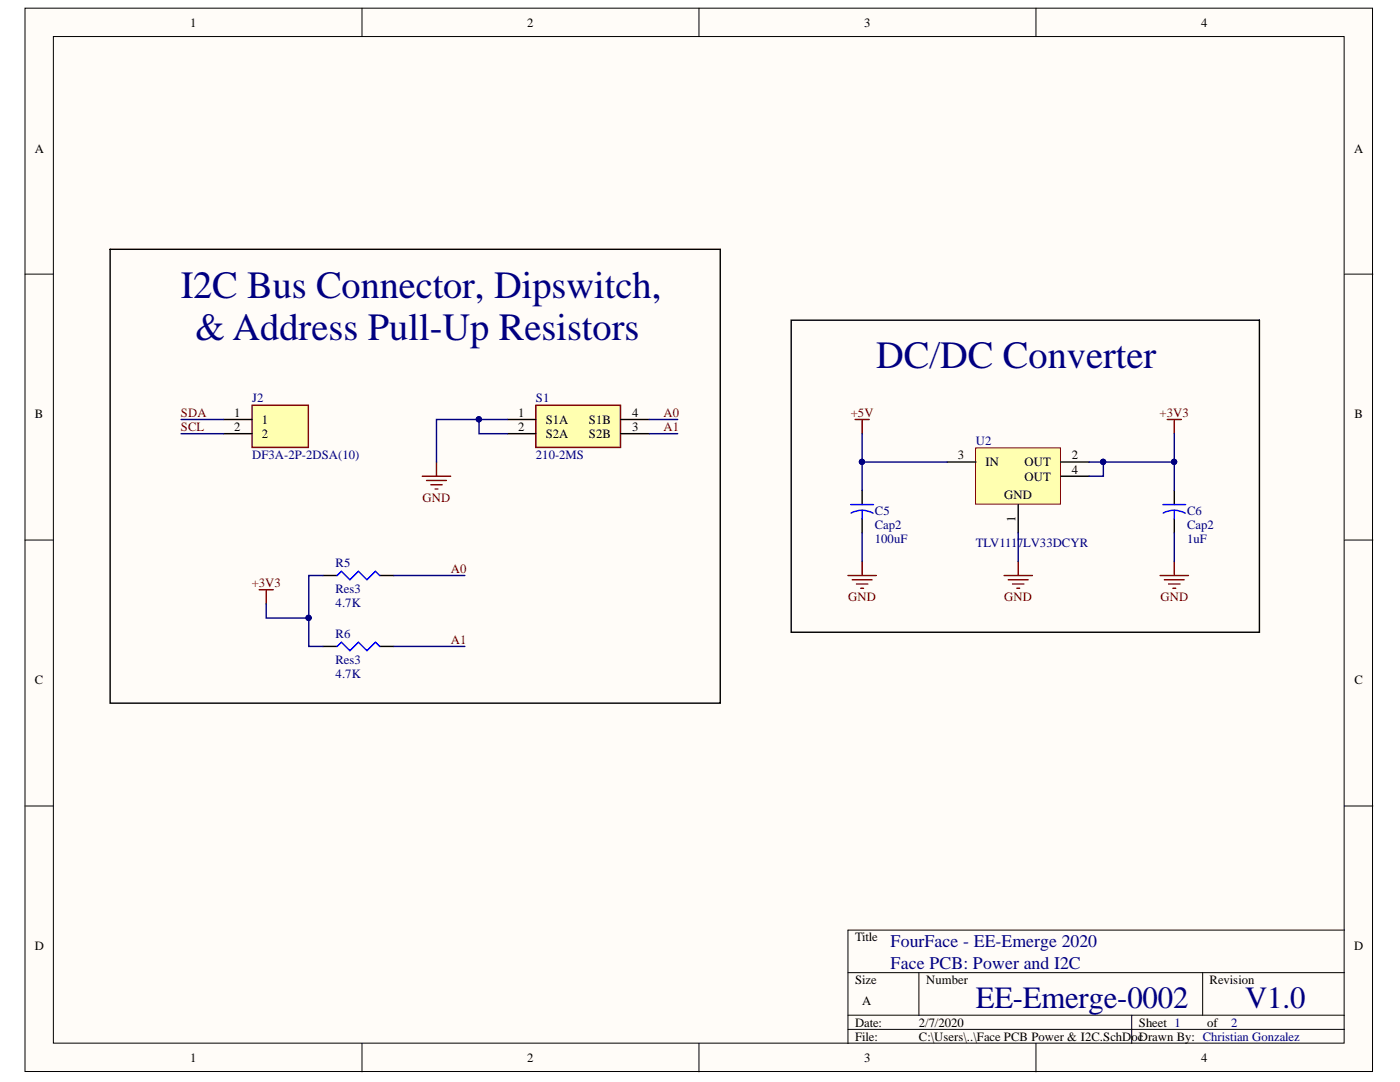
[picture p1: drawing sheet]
<svg xmlns="http://www.w3.org/2000/svg" width="279mm" height="216mm" viewBox="0 0 279 216" stroke-linecap="round" stroke-linejoin="round" font-family="sans-serif">
<g fill="#fffcf8" stroke="#000" stroke-width=".2">
<path d="M5 1.6h268.9v212.2h-268.9z"/>
<path d="M10.7 7.3h257.6v200.8h-257.6z"/>
</g>
<g fill="none" stroke="#000" stroke-width=".2">
<path d="M72.2 1.6v5.7M139.5 1.6v5.7M206.7 1.6v5.7M5 54.7h5.7M268.3 54.7h5.7M5 107.8h5.7M268.3 107.8h5.7M5 160.8h5.7M268.3 160.8h5.7M169.2 194.1h99.1M183.4 194.1v8.5M240 194.1v8.5"/>
<path d="M268.3 185.6h-99.1v22.6M72.2 208.2v5.7M139.5 208.2v5.7M169.2 202.6h99.1M169.2 205.4h99.1M206.7 208.2v5.7M225.9 202.6v5.6"/>
</g>
<g fill="none" stroke="#800000" stroke-width=".28">
<path d="M170.6 83.7h2.9M172.1 83.7v2.8M232.9 83.7h2.9M234.4 83.7v2.8M169.2 114.8h5.7M170.1 115.7h3.9M170.9 116.5h2.3M171.8 117.4h.5M172.1 112v2.8M231.5 114.8h5.7M232.4 115.7h3.9M233.2 116.5h2.3"/>
<path d="M234.1 117.4h.5M234.4 112v2.8"/>
</g>
<path d="M172.1 97.9v2.8M234.4 97.9v2.8M172.1 103.5v2.8M234.4 103.5v2.8" fill="none" stroke="#000" stroke-width=".28"/>
<path d="M169.8 100.7h4.5M172.1 101.8l1.3 .2 .9 .4M172.1 101.8l-1.4 .2-.9 .4M172.1 101.8v1.7M232.1 100.7h4.5M234.4 101.8l1.3 .2 .8 .4M234.4 101.8l-1.4 .2-.9 .4M234.4 101.8v1.7" fill="none" stroke="#00f" stroke-width=".28"/>
<path d="M194.7 89.4h16.9v11.2h-16.9z" fill="#ffffb0" stroke="#800000" stroke-width=".2"/>
<path d="M189 92.2h5.7M211.7 92.2h5.7M211.7 95h5.7M203.2 100.7v5.6" fill="none" stroke="#000" stroke-width=".28"/>
<path d="M200.4 114.8h5.6M201.2 115.7h4M202.1 116.5h2.2M202.9 117.4h.6M203.2 112v2.8" fill="none" stroke="#800000" stroke-width=".28"/>
<path d="M106.9 80.9h16.9v8.4h-16.9z" fill="#ffffb0" stroke="#800000" stroke-width=".28"/>
<path d="M22 49.7h121.7v90.6h-121.7zM157.9 63.9h93.4v62.3h-93.4zM101.3 83.7h5.6M101.3 86.5h5.6M123.9 83.7h5.7M123.9 86.5h5.7M64.5 114.8h2.8M75.8 114.8h2.8M64.5 129h2.8M75.8 129h2.8" fill="none" stroke="#000" stroke-width=".28"/>
<path d="M84.3 95h5.6M85.1 95.9h4M86 96.7h2.2M86.8 97.6h.6M87.1 92.2v2.8M51.7 117.7h2.8M53.1 117.7v2.8" fill="none" stroke="#800000" stroke-width=".28"/>
<path d="M67.3 114.8l.8-.8 1.7 1.7 1.7-1.7 1.7 1.7 1.7-1.7 .9 .8M67.3 129l.8-.9 1.7 1.7 1.7-1.7 1.7 1.7 1.7-1.7 .9 .9" fill="none" stroke="#00f" stroke-width=".28"/>
<path d="M50.3 80.9h11.2v8.4h-11.2z" fill="#ffffb0" stroke="#800000" stroke-width=".28"/>
<path d="M44.6 83.7h5.7M44.6 86.5h5.7" fill="none" stroke="#000" stroke-width=".28"/>
<g fill="none" stroke="#000080" stroke-width=".28">
<path d="M36.1 83.7h8.5M36.1 86.5h8.5M95.6 83.7v2.8h5.7M101.3 83.7h-14.2v8.5M129.6 83.7h5.6M129.6 86.5h5.6M172.1 86.5v5.7h16.9M172.1 92.2v5.7M217.4 92.2h17M220.2 92.2v2.8h-2.8M234.4 86.5v11.4M64.5 114.8h-2.9v14.2h2.9"/>
<path d="M78.6 114.8h14.2M172.1 106.3v5.7M203.2 106.3v5.7M234.4 106.3v5.7M53.1 120.5v2.8h8.5M78.6 129h14.2"/>
</g>
<g fill="#000080" stroke="#000080" stroke-width=".2">
<circle cx="172" cy="92.2" r=".52"/>
<circle cx="234.3" cy="92.2" r=".52"/>
<circle cx="220.2" cy="92.2" r=".52"/>
<circle cx="95.6" cy="83.7" r=".52"/>
<circle cx="61.6" cy="123.3" r=".52"/>
</g>
<g font-size="7.7" fill="#000080">
<text x="36.1" y="59.4">I2C Bus Connector, Dipswitch,</text>
<text x="39" y="67.9">&amp; Address Pull-Up Resistors</text>
<text x="174.9" y="73.5">DC/DC Converter</text>
</g>
<g font-size="6.2" fill="#000080">
<text x="194.7" y="201.2">EE-Emerge-0002</text>
<text x="248.5" y="201.2">V1.0</text>
</g>
<g font-size="3.5" fill="#000080">
<text x="177.7" y="189">FourFace - EE-Emerge 2020</text>
<text x="177.7" y="193.3">Face PCB: Power and I2C</text>
</g>
<g font-size="2.5">
<text x="38" y="5.3">1</text>
<text x="105.2" y="5.3">2</text>
<text x="172.5" y="5.3">3</text>
<text x="239.7" y="5.3">4</text>
<text x="6.9" y="30.4">A</text>
<text x="270.2" y="30.4">A</text>
<text x="6.9" y="83.5">B</text>
<text x="46.8" y="83.2">1</text>
<text x="103.4" y="83.2">1</text>
<text x="126.2" y="83.2">4</text>
<text x="270.3" y="83.5">B</text>
<text x="46.8" y="86">2</text>
<text x="52.3" y="84.6">1</text>
<text x="52.3" y="87.4">2</text>
<text x="103.4" y="86">2</text>
<text x="108.9" y="84.6">S1A</text>
<text x="108.9" y="87.4">S2A</text>
<text x="117.5" y="84.6">S1B</text>
<text x="117.5" y="87.4">S2B</text>
<text x="126.2" y="86">3</text>
<text x="191.2" y="91.6">3</text>
<text x="196.7" y="93.1">IN</text>
<text x="204.5" y="93.1">OUT</text>
<text x="204.5" y="95.9">OUT</text>
<text x="213.9" y="91.6">2</text>
<text x="213.9" y="94.5">4</text>
<text x="200.4" y="99.6">GND</text>
<text x="202.7" y="104.2" transform="rotate(-90 202.7 104.2)">1</text>
<text x="6.9" y="136.6">C</text>
<text x="270.3" y="136.6">C</text>
<text x="6.9" y="189.6">D</text>
<text x="170.6" y="187.9">Title</text>
<text x="270.2" y="189.6">D</text>
<text x="170.6" y="196.4">Size</text>
<text x="184.8" y="196.4">Number</text>
<text x="241.4" y="196.4">Revision</text>
<text x="172.1" y="200.6">A</text>
<text x="170.6" y="204.9">Date:</text>
<text x="170.6" y="207.6">File:</text>
<text x="183.4" y="204.9">2/7/2020</text>
<text x="183.4" y="207.6">C:\Users\..\Face PCB Power &amp; I2C.SchDocDrawn By: Christian Gonzalez</text>
<text x="227.3" y="204.9">Sheet 1</text>
<text x="240.9" y="204.9">of</text>
<text x="38" y="211.9">1</text>
<text x="105.2" y="211.9">2</text>
<text x="172.5" y="211.9">3</text>
<text x="239.7" y="211.9">4</text>
</g>
<g font-size="2.5" fill="#800000">
<text x="36.1" y="83.2">SDA</text>
<text x="132.4" y="83.2">A0</text>
<text x="169.8" y="83.2">+5V</text>
<text x="231.4" y="83.2">+3V3</text>
<text x="36.1" y="86">SCL</text>
<text x="132.4" y="86">A1</text>
<text x="84.3" y="100.1">GND</text>
<text x="50.2" y="117.1">+3V3</text>
<text x="90" y="114.3">A0</text>
<text x="169.3" y="119.9">GND</text>
<text x="200.4" y="119.9">GND</text>
<text x="231.6" y="119.9">GND</text>
<text x="90" y="128.5">A1</text>
</g>
<g font-size="2.5" fill="#000080">
<text x="50.3" y="80.3">J2</text>
<text x="107" y="80.3">S1</text>
<text x="194.7" y="88.8">U2</text>
<text x="50.3" y="91.6">DF3A-2P-2DSA(10)</text>
<text x="107" y="91.6">210-2MS</text>
<text x="174.6" y="102.7">C5</text>
<text x="174.6" y="105.5">Cap2</text>
<text x="236.9" y="102.7">C6</text>
<text x="236.9" y="105.5">Cap2</text>
<text x="67" y="113.2">R5</text>
<text x="174.6" y="108.3">100uF</text>
<text x="194.7" y="109.2">TLV1117LV33DCYR</text>
<text x="236.9" y="108.3">1uF</text>
<text x="67" y="118.2">Res3</text>
<text x="67" y="121.1">4.7K</text>
<text x="67" y="127.3">R6</text>
<text x="67" y="135.2">4.7K</text>
<text x="67" y="132.4">Res3</text>
<text x="245.7" y="204.9">2</text>
</g>
</svg>
